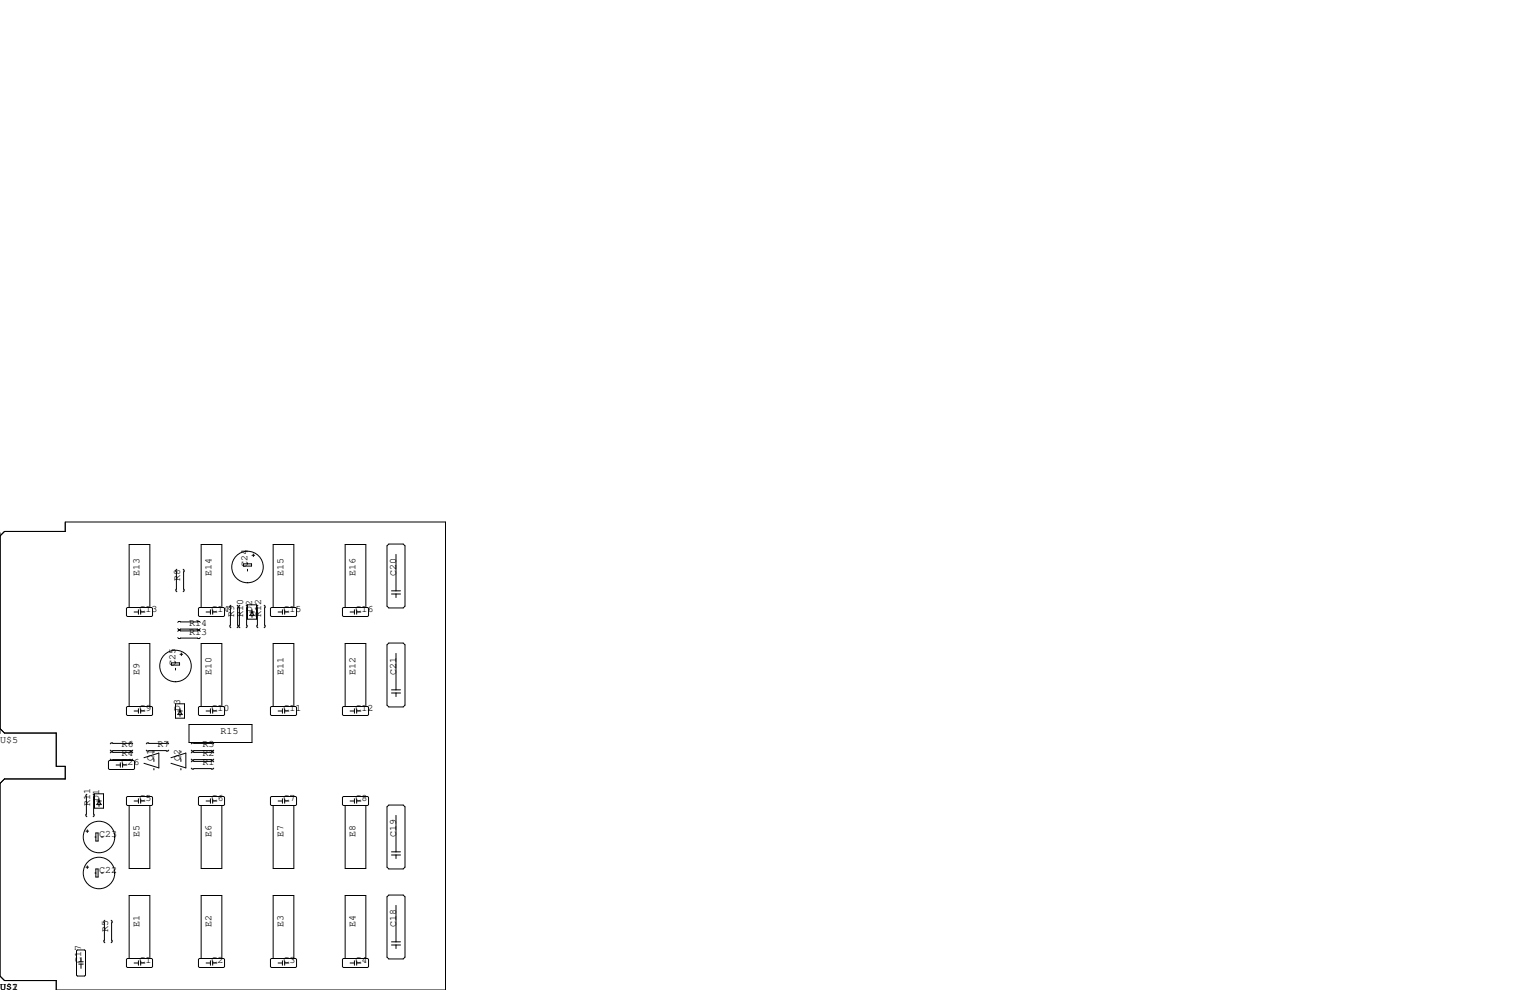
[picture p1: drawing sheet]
<svg xmlns="http://www.w3.org/2000/svg" width="432mm" height="279mm" viewBox="0 0 432 279" stroke-linecap="round" stroke-linejoin="round" font-family="sans-serif">
<g fill="none" stroke="#000" stroke-width=".28">
<path d="M0 150.4v56.6M0 151.3l1.3-1.3h17.1v-2.7h107.3v132.1h-109.8v-2.7h-14.6l-1.3-1.2v-54.4l1.3-1.3h17.1v-3.5h-2.5v-9.4h-14.6l-1.3-1.3M68.7 159.1h2.3v.7h-2.3zM69.9 158.9v.2M71.1 156.7h.8M71.5 156.3v.8M109.7 153.5h4.1l.5 .6v17l-.5 .5h-4.1l-.5-.5v-17zM111.8 156.5v10.3M35.7 171.7l.2-.3h6.9l.3 .3v2l-.3 .3h-6.9l-.2-.3zM36.4 171.4v-17.7h5.9v17.7M37.8 172.7h1.3M39.1 172.1v1.3"/>
<path d="M39.7 172.7h1.2M39.7 172.1v1.3M49.9 160.7l-.2 .2v5.9l.2 .2M50.2 178.2l.2-.3h5.9l.2 .3M50.2 180l.2 .2h5.9l.2-.2M50.2 175.6l.2-.2h5.9l.2 .2M50.2 177.4l.2 .3h5.9l.2-.3M51.7 160.7l.2 .2v5.9l-.2 .2M56 171.7l.3-.3h6.8l.3 .3v2l-.3 .3h-6.8l-.3-.3zM56.8 171.4v-17.7h5.8v17.7M58.2 172.7h1.2M59.4 172.1v1.3"/>
<path d="M60 172.7h1.2M60 172.1v1.3M65.2 170.8l-.3 .3v5.8l.3 .3M66.9 170.8l.3 .3v5.8l-.3 .3M67.7 170.8l-.3 .3v5.8l.3 .3M69.5 170.8l.2 .3v5.8l-.2 .3M69.9 160.7v.5M69.9 170.7h2.5v4.1h-2.5zM70.5 172.7h1.3M71.1 172.1v2.1M71.1 172.7l.7 1h-1.3zM72.8 170.8l-.3 .3v5.8l.3 .3"/>
<path d="M74.5 170.8l.3 .3v5.8l-.3 .3M76.3 171.7l.3-.3h6.8l.3 .3v2l-.3 .3h-6.8l-.3-.3zM77.1 171.4v-17.7h5.8v17.7M78.5 172.7h1.2M79.7 172.1v1.3M80.3 172.7h1.2M80.3 172.1v1.3M96.9 171.4h6.9l.2 .3v2l-.2 .3h-6.9l-.3-.3v-2zM97.4 171.4v-17.7h5.9v17.7M98.8 172.7h1.2M100 172.1v1.3M100.7 172.7h1.2"/>
<path d="M100.7 172.1v1.3M110.5 167.6h2.5M110.5 166.8h2.5M111.8 167.6v1.1M35.7 199.6l.2-.2h6.9l.3 .2v2.1l-.3 .2h-6.9l-.2-.2zM36.4 199.4v-17.8h5.9v17.8M48.4 187.1h2.3v.6h-2.3zM49.5 186.8v.3M49.5 188.6v.5M49.5 198.6h2.6v4.1h-2.6zM50.8 184.7h.8M51.2 184.3v.7"/>
<path d="M56 199.6l.3-.2h6.8l.3 .2v2.1l-.3 .2h-6.8l-.3-.2zM56.8 199.4v-17.8h5.8v17.8M76.3 199.6l.3-.2h6.8l.3 .2v2.1l-.3 .2h-6.8l-.3-.2zM77.1 199.4v-17.8h5.8v17.8M96.9 199.4h6.9l.2 .2v2.1l-.2 .2h-6.9l-.3-.2v-2.1zM97.4 199.4v-17.8h5.9v17.8M109.7 181.5h4.1l.5 .5v17l-.5 .5h-4.1l-.5-.5v-17zM110.5 195.6h2.5M110.5 194.7h2.5M111.8 184.4v10.3M111.8 195.6v1M30.9 214.6h6.8l.3 .3v2l-.3 .3h-6.8l-.3-.3v-2z"/>
<path d="M31.1 212.5l.3-.3h5.8l.3 .3M31.1 214.2l.3 .3h5.8l.3-.3M31.1 209.9l.3-.2h5.8l.3 .2M31.1 211.7l.3 .3h5.8l.3-.3M32.8 215.9h1.2M34 215.3v1.2M34.6 215.3v1.2M34.6 215.9h1.2M37.8 200.7h1.3M39.1 200v1.3M39.7 200.7h1.2M39.7 200v1.3"/>
<path d="M40.6 213.8l4.2-1.3v4.2l-4.2-1.3M41.3 209.9l.2-.2h5.9l.2 .2M41.3 211.7l.2 .3h5.9l.2-.3M43.4 212v.4M43.4 214.3v.6M43.4 216.9v.4M48.3 213.8l4.2-1.3v4.2l-4.2-1.3M50.2 200.7h1.2M50.8 200v2.2M50.8 200.7l.6 1h-1.2zM51.1 212v.4M51.1 214.3v.6"/>
<path d="M51.1 216.9v.4M53.3 204.5h17.8v5h-17.8zM54 215l.2-.2h5.9l.2 .2M54 216.8l.2 .2h5.9l.2-.2M54 212.5l.2-.3h5.9l.2 .3M54 214.2l.2 .3h5.9l.2-.3M54 209.9l.2-.2h5.9l.2 .2M54 211.7l.2 .3h5.9l.2-.3M58.2 200.7h1.2M59.4 200v1.3M60 200v1.3M60 200.7h1.2"/>
<path d="M78.5 200.7h1.2M79.7 200v1.3M80.3 200.7h1.2M80.3 200v1.3M98.8 200.7h1.2M100 200v1.3M100.7 200v1.3M100.7 200.7h1.2M24.3 234.6h.7M24.5 224.2l-.2 .2v5.9l.2 .2M24.6 234.2v.7M26.3 224.2l.2 .2v5.9l-.2 .2"/>
<path d="M26.7 224h2.5v4.1h-2.5zM26.8 236.2h.3M27.1 235.1h.6v2.3h-.6zM27.3 226.1h1.3M27.9 225.4v2.2M27.9 226.1l.7 1h-1.3zM28.6 236.2h.5M35.7 225l.2-.2h6.9l.3 .2v2.1l-.3 .2h-6.9l-.2-.2zM36.4 227.3v17.8h5.9v-17.8M37.8 226.1h1.3M39.1 225.4v1.3M39.7 225.4v1.3"/>
<path d="M39.7 226.1h1.2M56 225l.3-.2h6.8l.3 .2v2.1l-.3 .2h-6.8l-.3-.2zM56.8 227.3v17.8h5.8v-17.8M58.2 226.1h1.2M59.4 225.4v1.3M60 225.4v1.3M60 226.1h1.2M76.6 224.8h6.8l.3 .2v2.1l-.3 .2h-6.8l-.3-.2v-2.1zM77.1 227.3v17.8h5.8v-17.8M78.5 226.1h1.2M79.7 225.4v1.3M80.3 225.4v1.3"/>
<path d="M80.3 226.1h1.2M96.9 224.8h6.9l.2 .2v2.1l-.2 .2h-6.9l-.3-.2v-2.1zM97.4 227.3v17.8h5.9v-17.8M98.8 226.1h1.2M100 225.4v1.3M100.7 225.4v1.3M100.7 226.1h1.2M109.7 227.2h4.1l.5 .5v17l-.5 .5h-4.1l-.5-.5v-17zM111.8 230.1v10.3M24.3 244.7h.7M24.6 244.3v.8M26.8 246.4h.3"/>
<path d="M27.1 245.2h.6v2.3h-.6zM28.6 246.4h.5M29.6 259.7l-.3 .3v5.8l.3 .3M31.4 259.7l.2 .3v5.8l-.2 .3M109.7 252.6h4.1l.5 .5v17l-.5 .5h-4.1l-.5-.5v-17zM110.5 241.3h2.5M110.5 240.4h2.5M111.8 241.3v1M111.8 255.5v10.3M21.8 268.1h2.1l.2 .3v6.8l-.2 .3h-2.1l-.2-.3v-6.8zM22.2 272.1h1.3M22.2 271.4h1.3"/>
<path d="M22.9 270.3v1.1M22.9 272.1v1.2M35.7 270.8l.2-.3h6.9l.3 .3v2l-.3 .2h-6.9l-.2-.2zM36.4 270.5v-17.8h5.9v17.8M37.8 271.8h1.3M39.1 271.1v1.3M39.7 271.1v1.3M39.7 271.8h1.2M56 270.8l.3-.3h6.8l.3 .3v2l-.3 .2h-6.8l-.3-.2zM56.8 270.5v-17.8h5.8v17.8M58.2 271.8h1.2M59.4 271.1v1.3"/>
<path d="M60 271.1v1.3M60 271.8h1.2M76.3 270.8l.3-.3h6.8l.3 .3v2l-.3 .2h-6.8l-.3-.2zM77.1 270.5v-17.8h5.8v17.8M78.5 271.8h1.2M79.7 271.1v1.3M80.3 271.1v1.3M80.3 271.8h1.2M96.6 270.8l.3-.3h6.9l.2 .3v2l-.2 .2h-6.9l-.3-.2zM97.4 270.5v-17.8h5.9v17.8M98.8 271.8h1.2M100 271.1v1.3"/>
<path d="M100.7 271.1v1.3M100.7 271.8h1.2M110.5 266.7h2.5M110.5 265.8h2.5M111.8 266.7v1"/>
<circle cx="69.9" cy="160" r="4.4"/>
<circle cx="49.5" cy="188" r="4.4"/>
<circle cx="27.9" cy="236.2" r="4.4"/>
<circle cx="27.9" cy="246.4" r="4.4"/>
</g>
<g font-size="2.8">
<text x="69.8" y="160" transform="rotate(-90 69.8 160)">C24</text>
<text x="39.4" y="162.6" transform="rotate(-90 39.4 162.6)">E13</text>
<text x="50.8" y="163.8" transform="rotate(-90 50.8 163.8)">R8</text>
<text x="59.7" y="162.6" transform="rotate(-90 59.7 162.6)">E14</text>
<text x="80" y="162.6" transform="rotate(-90 80 162.6)">E15</text>
<text x="100.3" y="162.6" transform="rotate(-90 100.3 162.6)">E16</text>
<text x="111.8" y="162.6" transform="rotate(-90 111.8 162.6)">C20</text>
<text x="39.4" y="172.7">C13</text>
<text x="59.7" y="172.7">C14</text>
<text x="66" y="174" transform="rotate(-90 66 174)">R9</text>
<text x="68.6" y="174" transform="rotate(-90 68.6 174)">R10</text>
<text x="71.1" y="172.7" transform="rotate(-90 71.1 172.7)">D2</text>
<text x="73.7" y="174" transform="rotate(-90 73.7 174)">R12</text>
<text x="80" y="172.7">C15</text>
<text x="100.3" y="172.7">C16</text>
<text x="53.3" y="179.1">R13</text>
<text x="53.3" y="176.5">R14</text>
<text x="39.4" y="190.5" transform="rotate(-90 39.4 190.5)">E9</text>
<text x="49.5" y="188" transform="rotate(-90 49.5 188)">C25</text>
<text x="59.7" y="190.5" transform="rotate(-90 59.7 190.5)">E10</text>
<text x="80" y="190.5" transform="rotate(-90 80 190.5)">E11</text>
<text x="100.3" y="190.5" transform="rotate(-90 100.3 190.5)">E12</text>
<text x="111.8" y="190.5" transform="rotate(-90 111.8 190.5)">C21</text>
<text x="39.4" y="200.7">C9</text>
<text x="50.8" y="200.7" transform="rotate(-90 50.8 200.7)">D3</text>
<text x="59.7" y="200.7">C10</text>
<text x="80" y="200.7">C11</text>
<text x="100.3" y="200.7">C12</text>
<text x="0" y="209.5">U$5</text>
<text x="62.2" y="207">R15</text>
<text x="34.3" y="213.4">R4</text>
<text x="34.3" y="215.9">C26</text>
<text x="34.3" y="210.8">R6</text>
<text x="43.2" y="214.6" transform="rotate(-90 43.2 214.6)">Q1</text>
<text x="44.4" y="210.8">R7</text>
<text x="50.8" y="214.6" transform="rotate(-90 50.8 214.6)">Q2</text>
<text x="57.1" y="215.9">R1</text>
<text x="57.1" y="213.4">R2</text>
<text x="57.1" y="210.8">R3</text>
<text x="25.4" y="227.3" transform="rotate(-90 25.4 227.3)">R11</text>
<text x="27.9" y="226.1" transform="rotate(-90 27.9 226.1)">D1</text>
<text x="39.4" y="226.1">C5</text>
<text x="59.7" y="226.1">C6</text>
<text x="80" y="226.1">C7</text>
<text x="100.3" y="226.1">C8</text>
<text x="27.9" y="236.2">C23</text>
<text x="39.4" y="236.2" transform="rotate(-90 39.4 236.2)">E5</text>
<text x="59.7" y="236.2" transform="rotate(-90 59.7 236.2)">E6</text>
<text x="80" y="236.2" transform="rotate(-90 80 236.2)">E7</text>
<text x="100.3" y="236.2" transform="rotate(-90 100.3 236.2)">E8</text>
<text x="111.8" y="236.2" transform="rotate(-90 111.8 236.2)">C19</text>
<text x="27.9" y="246.4">C22</text>
<text x="30.5" y="262.9" transform="rotate(-90 30.5 262.9)">R5</text>
<text x="39.4" y="261.6" transform="rotate(-90 39.4 261.6)">E1</text>
<text x="59.7" y="261.6" transform="rotate(-90 59.7 261.6)">E2</text>
<text x="80" y="261.6" transform="rotate(-90 80 261.6)">E3</text>
<text x="100.3" y="261.6" transform="rotate(-90 100.3 261.6)">E4</text>
<text x="111.8" y="261.6" transform="rotate(-90 111.8 261.6)">C18</text>
<text x="22.9" y="271.8" transform="rotate(-90 22.9 271.8)">C17</text>
<text x="39.4" y="271.8">C1</text>
<text x="59.7" y="271.8">C2</text>
<text x="80" y="271.8">C3</text>
<text x="100.3" y="271.8">C4</text>
<text x="0" y="279.4">U$7</text>
<text x="0" y="279.4">U$1</text>
<text x="3.4" y="279.4">2</text>
</g>
</svg>
